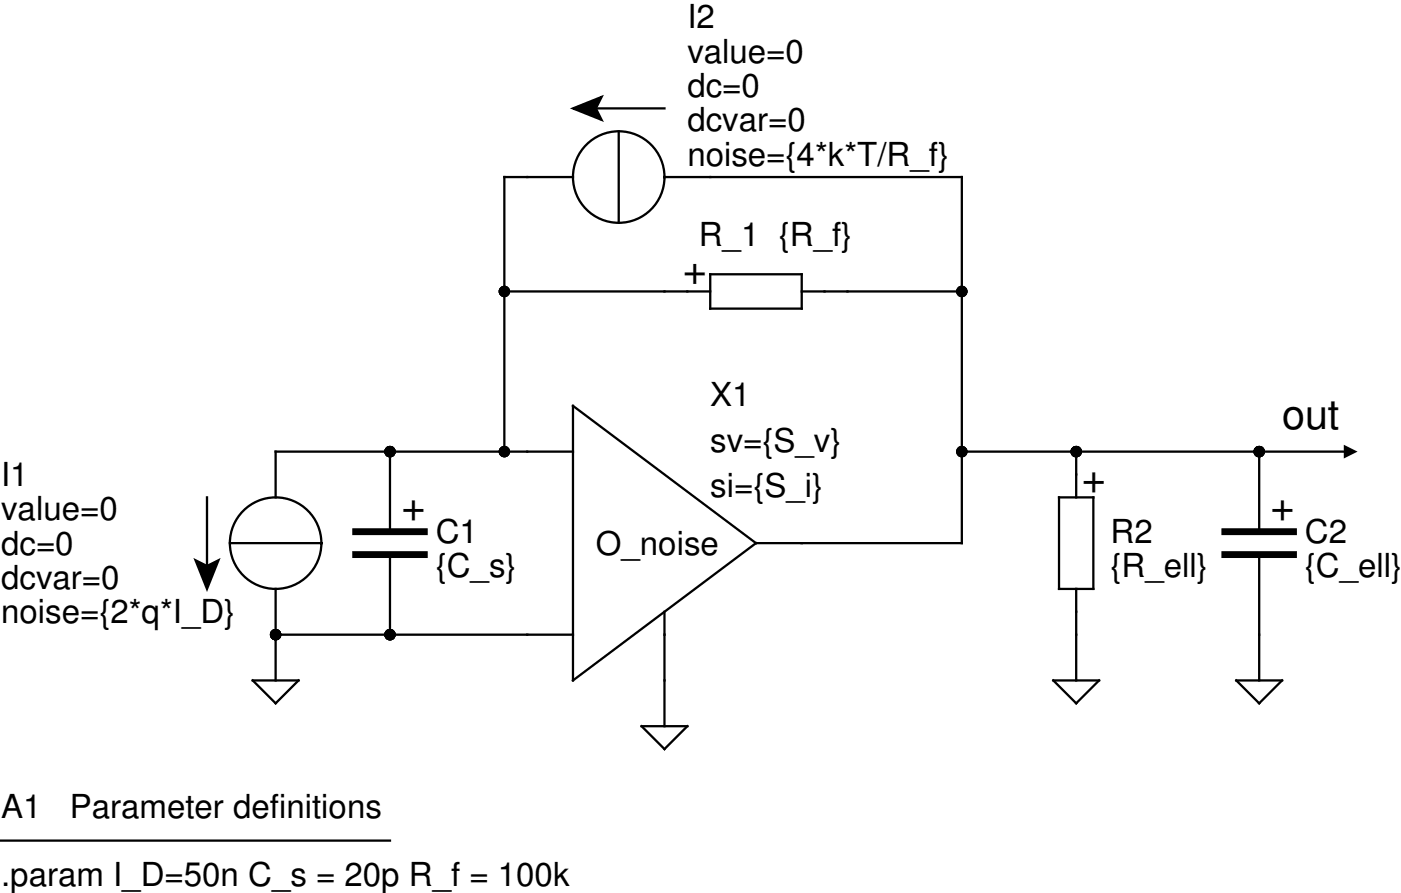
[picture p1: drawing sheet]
<svg xmlns="http://www.w3.org/2000/svg" width="156mm" height="99mm" viewBox="0 0 156 99" stroke-linecap="round" stroke-linejoin="round" font-family="sans-serif">
<g fill="none" stroke="#000" stroke-width=".25">
<path d="M63.6 12l3.2-1.2-.6 1.2 .6 1.3zM63.6 19.7h-7.6v30.4M66.2 12h7.6M68.7 14.6v10.1M73.8 19.7h33v40.6h-22.9M56 32.4h22.9M78.9 30.4h10.1v3.9h-10.1zM89 32.4h17.8M23 55.2v7.6M43.3 50.1v8.9M63.6 50.1h-33v5.1M63.6 45.1l20.3 15.2-20.3 15.2z"/>
<path d="M106.8 50.1h43.2M117.6 55.2h3.8v10.2h-3.8zM119.5 50.1v5.1M139.8 50.1v8.9M21.7 62.2l1.3 .6 1.3-.6-1.3 3.2zM25.5 60.3h10.2M28.1 75.5h5l-2.5 2.6zM30.6 65.4v10.1M30.6 70.5h33M43.3 61.6v8.9M73.8 67.9v12.7M117 75.5h5l-2.5 2.6z"/>
<path d="M119.5 65.4v10.1M137.3 75.5h5.1l-2.6 2.6zM139.8 61.6v13.9M.1 93.3h43.2M71.2 80.6h5.1l-2.5 2.6z"/>
<circle cx="68.7" cy="19.7" r="5.1"/>
<circle cx="30.6" cy="60.3" r="5.1"/>
</g>
<path d="M39.5 59h7.6M136 59h7.6M39.5 61.6h7.6M136 61.6h7.6" fill="none" stroke="#000" stroke-width=".76"/>
<g fill="#000">
<path d="M63.6 12l3.2-1.2-.6 1.2 .6 1.3zM149.2 49.4l1.5 .7-1.5 .8zM21.7 62.2l1.3 .6 1.3-.6-1.3 3.2z"/>
<circle cx="56" cy="32.4" r=".64"/>
<circle cx="106.8" cy="32.4" r=".64"/>
<circle cx="43.3" cy="50.1" r=".64"/>
<circle cx="56" cy="50.1" r=".64"/>
<circle cx="106.8" cy="50.1" r=".64"/>
<circle cx="119.5" cy="50.1" r=".64"/>
<circle cx="139.8" cy="50.1" r=".64"/>
<circle cx="30.6" cy="70.5" r=".64"/>
<circle cx="43.3" cy="70.5" r=".64"/>
</g>
<g font-size="4.6">
<text x="78.2" y="31.7" transform="rotate(-90 78.2 31.7)">+</text>
<text x="142.4" y="47.6">out</text>
<text x="44.6" y="57.8">+</text>
<text x="120.1" y="54.6">+</text>
<text x="141.1" y="57.8">+</text>
</g>
<g font-size="3.7">
<text x="76.3" y="3.1">I2</text>
<text x="76.3" y="10.8">dc=0</text>
<text x="76.3" y="7">value=0</text>
<text x="76.3" y="14.6">dcvar=0</text>
<text x="76.3" y="18.4">noise={4*k*T/R_f}</text>
<text x="77.6" y="27.3">R_1 {R_f}</text>
<text x="78.9" y="45.1">X1</text>
<text x=".1" y="53.9">I1</text>
<text x="78.9" y="50.1">sv={S_v}</text>
<text x=".1" y="57.8">value=0</text>
<text x="78.9" y="55.2">si={S_i}</text>
<text x=".1" y="65.4">dcvar=0</text>
<text x=".1" y="61.6">dc=0</text>
<text x="48.4" y="60.3">C1</text>
<text x="48.4" y="64.1">{C_s}</text>
<text x="66.2" y="61.6">O_noise</text>
<text x="123.3" y="64.1">{R_ell}</text>
<text x="123.3" y="60.3">R2</text>
<text x="144.9" y="60.3">C2</text>
<text x="144.9" y="64.1">{C_ell}</text>
<text x=".1" y="69.2">noise={2*q*I_D}</text>
<text x=".1" y="90.8">A1</text>
<text x="7.7" y="90.8">Parameter definitions</text>
<text x=".1" y="98.4">.param I_D=50n C_s = 20p R_f = 100k</text>
</g>
</svg>
